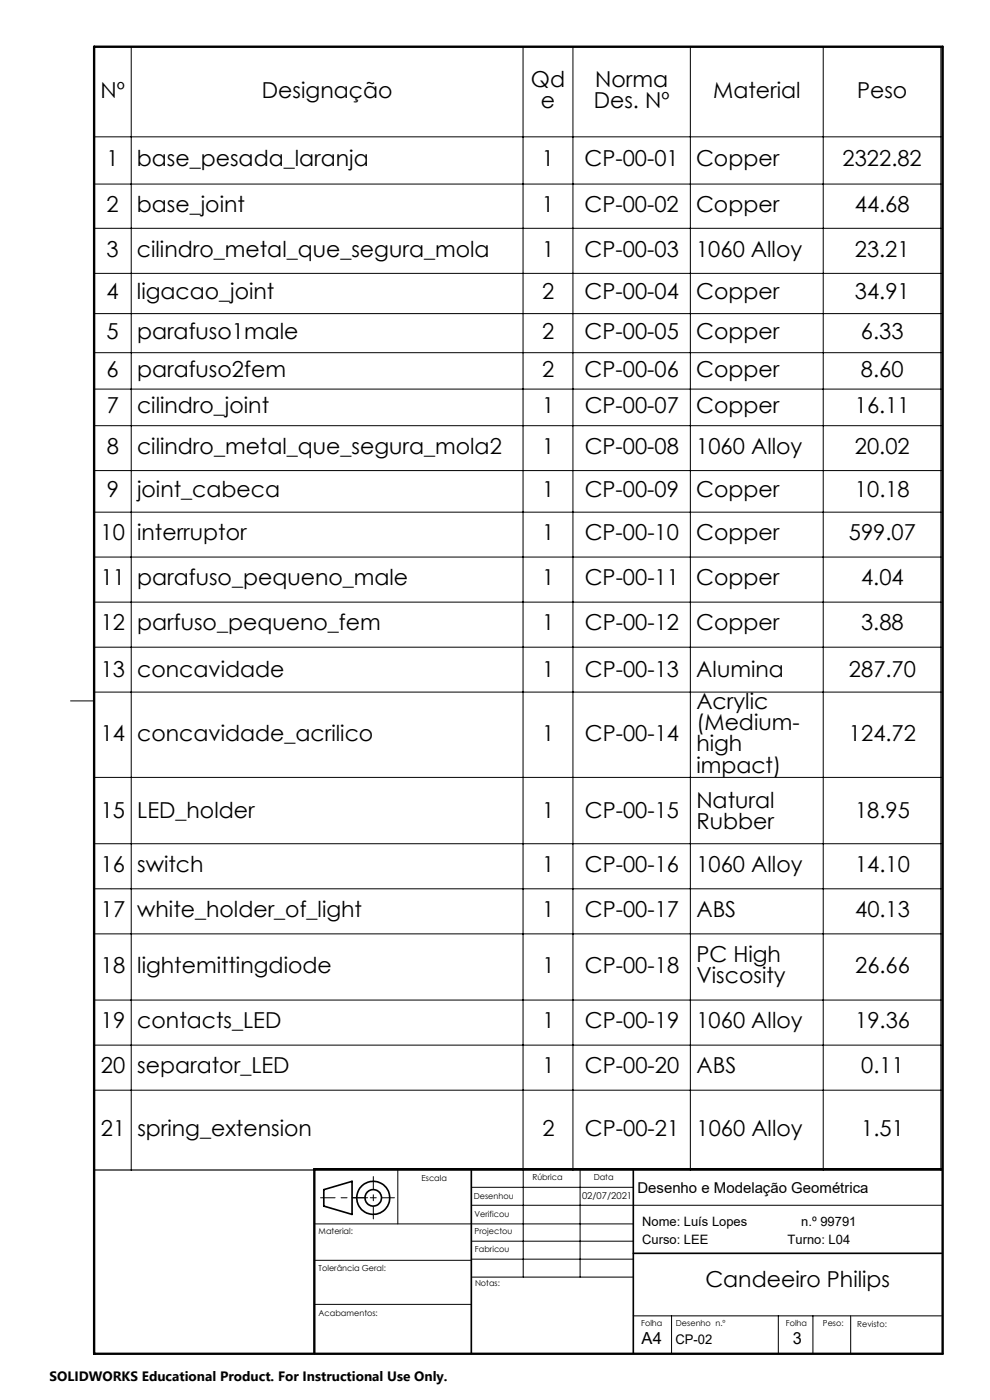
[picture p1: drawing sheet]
<svg xmlns="http://www.w3.org/2000/svg" width="210mm" height="297mm" viewBox="0 0 210 297" stroke-linecap="round" stroke-linejoin="round" font-family="sans-serif">
<g fill="none" stroke="#000" stroke-width=".35">
<path d="M68.7 252.4l6-1.8v7l-6-1.7zM100 248v39.1M134.3 248v39.1M134.3 265.9h65.5"/>
<circle cx="79.2" cy="254.1" r="3.5"/>
<circle cx="79.2" cy="254.1" r="1.76"/>
</g>
<g fill="none" stroke="#000" stroke-width=".21">
<path d="M27.8 9.9v238.3M110.9 9.9v238.3M121.5 9.9v238.3M146.4 9.9v238.3M174.6 9.9v238.3M19.9 29h179.7M19.9 39h179.7M19.9 48.4h179.7M19.9 58h179.7M19.9 66.5h179.7M19.9 74.8h179.7M19.9 82.5h179.7"/>
<path d="M19.9 90.3h179.7M19.9 99.8h179.7M19.9 108.7h179.7M19.9 118.2h179.7M19.9 127.7h179.7M19.9 137.3h179.7M15 148.7h5M19.9 146.8h179.7M19.9 164.9h179.7M19.9 179h179.7M19.9 188.6h179.7M19.9 198.1h179.7"/>
<path d="M19.9 212.2h179.7M19.9 221.7h179.7M19.9 231.3h179.7M66.7 259.6h67.6M84.4 248v11.6M100 251.9h34.3M100 255.7h100M111 248v22.9M123 248v22.9M66.7 276.7h33.3M66.7 267.4h33.3M100 270.9h34.3"/>
<path d="M100 263.3h34.3M100 267.1h34.3M134.3 279.1h65.5M142.5 279.1v8M165.1 279.1v8M172.4 279.1v8M180.4 279.1v8"/>
</g>
<path d="M19.9 9.9h179.7v238.3h-179.7z" fill="none" stroke="#000" stroke-width=".25"/>
<path d="M74.7 254.1h9M79.2 249.6v9" fill="none" stroke="#000" stroke-width=".21" stroke-dasharray="6.3 1.3 1.3 1.3" stroke-dashoffset="3.8"/>
<path d="M78 254.1h-10" fill="none" stroke="#000" stroke-width=".21" stroke-dasharray="6.3 1.3 1.3 1.3" stroke-dashoffset="3.3"/>
<path d="M20 9.9h180v277.3h-180zM199.8 248h-133.1v39.1" fill="none" stroke="#000" stroke-width=".5"/>
<g font-size="4.7">
<text x="21.3" y="20.7">Nº</text>
<text x="55.6" y="20.7">Designação</text>
<text x="112.6" y="18.4">Qd</text>
<text x="114.7" y="23">e</text>
<text x="125.9" y="23">Des. Nº</text>
<text x="126.2" y="18.4">Norma</text>
<text x="151.3" y="20.7">Material</text>
<text x="181.8" y="20.7">Peso</text>
<text x="22.6" y="35.3">1</text>
<text x="29" y="35.3">base_pesada_laranja</text>
<text x="115" y="35.3">1</text>
<text x="124" y="35.3">CP-00-01</text>
<text x="147.6" y="35.3">Copper</text>
<text x="178.7" y="35.3">2322.82</text>
<text x="22.6" y="45">2</text>
<text x="29" y="45">base_joint</text>
<text x="115" y="45">1</text>
<text x="124" y="45">CP-00-02</text>
<text x="147.7" y="45">Copper</text>
<text x="181.3" y="45">44.68</text>
<text x="22.6" y="54.4">3</text>
<text x="29.1" y="54.4">cilindro_metal_que_segura_mola</text>
<text x="115" y="54.4">1</text>
<text x="124" y="54.4">CP-00-03</text>
<text x="147.7" y="54.4">1060 Alloy</text>
<text x="181.3" y="54.4">23.21</text>
<text x="22.6" y="63.5">4</text>
<text x="29.1" y="63.5">ligacao_joint</text>
<text x="115" y="63.5">2</text>
<text x="124" y="63.5">CP-00-04</text>
<text x="147.7" y="63.5">Copper</text>
<text x="181.3" y="63.5">34.91</text>
<text x="22.6" y="71.9">5</text>
<text x="29.1" y="71.9">parafuso1male</text>
<text x="115" y="71.9">2</text>
<text x="124" y="71.9">CP-00-05</text>
<text x="147.7" y="71.9">Copper</text>
<text x="182.6" y="71.9">6.33</text>
<text x="22.6" y="79.9">6</text>
<text x="29.1" y="79.9">parafuso2fem</text>
<text x="115" y="79.9">2</text>
<text x="124" y="79.9">CP-00-06</text>
<text x="147.7" y="79.9">Copper</text>
<text x="182.6" y="79.9">8.60</text>
<text x="22.6" y="87.7">7</text>
<text x="29.1" y="87.7">cilindro_joint</text>
<text x="115" y="87.7">1</text>
<text x="124" y="87.7">CP-00-07</text>
<text x="147.7" y="87.7">Copper</text>
<text x="181.3" y="87.7">16.11</text>
<text x="22.6" y="96.3">8</text>
<text x="29.1" y="96.3">cilindro_metal_que_segura_mola2</text>
<text x="115" y="96.3">1</text>
<text x="124" y="96.3">CP-00-08</text>
<text x="147.7" y="96.3">1060 Alloy</text>
<text x="181.4" y="96.3">20.02</text>
<text x="22.6" y="105.5">9</text>
<text x="29.1" y="105.5">joint_cabeca</text>
<text x="115" y="105.5">1</text>
<text x="124" y="105.5">CP-00-09</text>
<text x="147.7" y="105.5">Copper</text>
<text x="181.4" y="105.5">10.18</text>
<text x="21.4" y="114.6">10</text>
<text x="29.1" y="114.6">interruptor</text>
<text x="115" y="114.6">1</text>
<text x="124" y="114.6">CP-00-10</text>
<text x="147.7" y="114.6">Copper</text>
<text x="180.1" y="114.6">599.07</text>
<text x="21.4" y="124.2">11</text>
<text x="29.1" y="124.2">parafuso_pequeno_male</text>
<text x="115" y="124.2">1</text>
<text x="124" y="124.2">CP-00-11</text>
<text x="147.7" y="124.2">Copper</text>
<text x="182.7" y="124.2">4.04</text>
<text x="21.4" y="133.7">12</text>
<text x="29.1" y="133.7">parfuso_pequeno_fem</text>
<text x="115" y="133.7">1</text>
<text x="124" y="133.7">CP-00-12</text>
<text x="147.7" y="133.7">Copper</text>
<text x="182.7" y="133.7">3.88</text>
<text x="21.4" y="143.7">13</text>
<text x="29.1" y="143.7">concavidade</text>
<text x="115" y="143.7">1</text>
<text x="124.1" y="143.7">CP-00-13</text>
<text x="147.7" y="143.7">Alumina</text>
<text x="180.1" y="143.7">287.70</text>
<text x="147.7" y="150.3">Acrylic</text>
<text x="147.7" y="154.9">(Medium-</text>
<text x="21.4" y="157.1">14</text>
<text x="29.1" y="157.1">concavidade_acrilico</text>
<text x="115" y="157.1">1</text>
<text x="124.1" y="157.1">CP-00-14</text>
<text x="147.7" y="159.4">high</text>
<text x="180.1" y="157.1">124.72</text>
<text x="147.7" y="163.9">impact)</text>
<text x="21.4" y="173.6">15</text>
<text x="29.1" y="173.6">LED_holder</text>
<text x="115" y="173.6">1</text>
<text x="124.1" y="173.6">CP-00-15</text>
<text x="147.7" y="171.4">Natural</text>
<text x="181.4" y="173.6">18.95</text>
<text x="147.7" y="175.9">Rubber</text>
<text x="21.4" y="185">16</text>
<text x="29.1" y="185">switch</text>
<text x="115" y="185">1</text>
<text x="124.1" y="185">CP-00-16</text>
<text x="147.7" y="185">1060 Alloy</text>
<text x="181.4" y="185">14.10</text>
<text x="21.4" y="194.6">17</text>
<text x="29.1" y="194.6">white_holder_of_light</text>
<text x="115" y="194.6">1</text>
<text x="124.1" y="194.6">CP-00-17</text>
<text x="147.7" y="194.6">ABS</text>
<text x="181.4" y="194.6">40.13</text>
<text x="21.4" y="206.4">18</text>
<text x="29.1" y="206.4">lightemittingdiode</text>
<text x="115" y="206.4">1</text>
<text x="124.1" y="206.4">CP-00-18</text>
<text x="147.7" y="204.1">PC High</text>
<text x="147.7" y="208.6">Viscosity</text>
<text x="181.4" y="206.4">26.66</text>
<text x="21.4" y="218.2">19</text>
<text x="29.1" y="218.2">contacts_LED</text>
<text x="115" y="218.2">1</text>
<text x="124.1" y="218.2">CP-00-19</text>
<text x="147.7" y="218.2">1060 Alloy</text>
<text x="181.4" y="218.2">19.36</text>
<text x="21.4" y="227.7">20</text>
<text x="29.1" y="227.7">separator_LED</text>
<text x="115.1" y="227.7">1</text>
<text x="124.1" y="227.7">CP-00-20</text>
<text x="147.7" y="227.7">ABS</text>
<text x="182.7" y="227.7">0.11</text>
<text x="21.4" y="241">21</text>
<text x="29.1" y="241">spring_extension</text>
<text x="115.1" y="241">2</text>
<text x="124.1" y="241">CP-00-21</text>
<text x="147.7" y="241">1060 Alloy</text>
<text x="182.7" y="241">1.51</text>
<text x="149.6" y="272.9">Candeeiro Philips</text>
</g>
<g font-size="3.5">
<text x="136.1" y="285.2">A4</text>
<text x="168.2" y="285.2">3</text>
</g>
<text font-size="3.2" x="135.2" y="253">Desenho e Modelação Geométrica</text>
<text font-size="2.9" x="10.5" y="292.9">SOLIDWORKS Educational Product. For Instructional Use Only.</text>
<text font-size="2.8" x="143.3" y="285.2">CP-02</text>
<g font-size="2.7">
<text x="136.2" y="264">Curso: LEE</text>
<text x="136.2" y="260.2">Nome: Luís Lopes</text>
<text x="167.1" y="264">Turno: L04</text>
<text x="170" y="260.2">n.º 99791</text>
</g>
<text font-size="2" x="123.5" y="254.3">02/07/2021</text>
<g font-size="1.8">
<text x="89.4" y="250.5">Escala</text>
<text x="112.9" y="250.4">Rúbrica</text>
<text x="125.9" y="250.4">Data</text>
<text x="100.5" y="254.3">Desenhou</text>
<text x="67.6" y="261.8">Material:</text>
<text x="100.7" y="258.1">Verificou</text>
<text x="100.7" y="261.8">Projectou</text>
<text x="67.6" y="269.6">Tolerância Geral:</text>
<text x="100.8" y="265.6">Fabricou</text>
<text x="100.8" y="272.9">Notas:</text>
<text x="67.6" y="279.3">Acabamentos:</text>
<text x="136" y="281.4">Folha</text>
<text x="143.4" y="281.4">Desenho n.º</text>
<text x="166.7" y="281.4">Folha</text>
<text x="174.6" y="281.4">Peso:</text>
<text x="181.8" y="281.4">Revisto:</text>
</g>
</svg>
